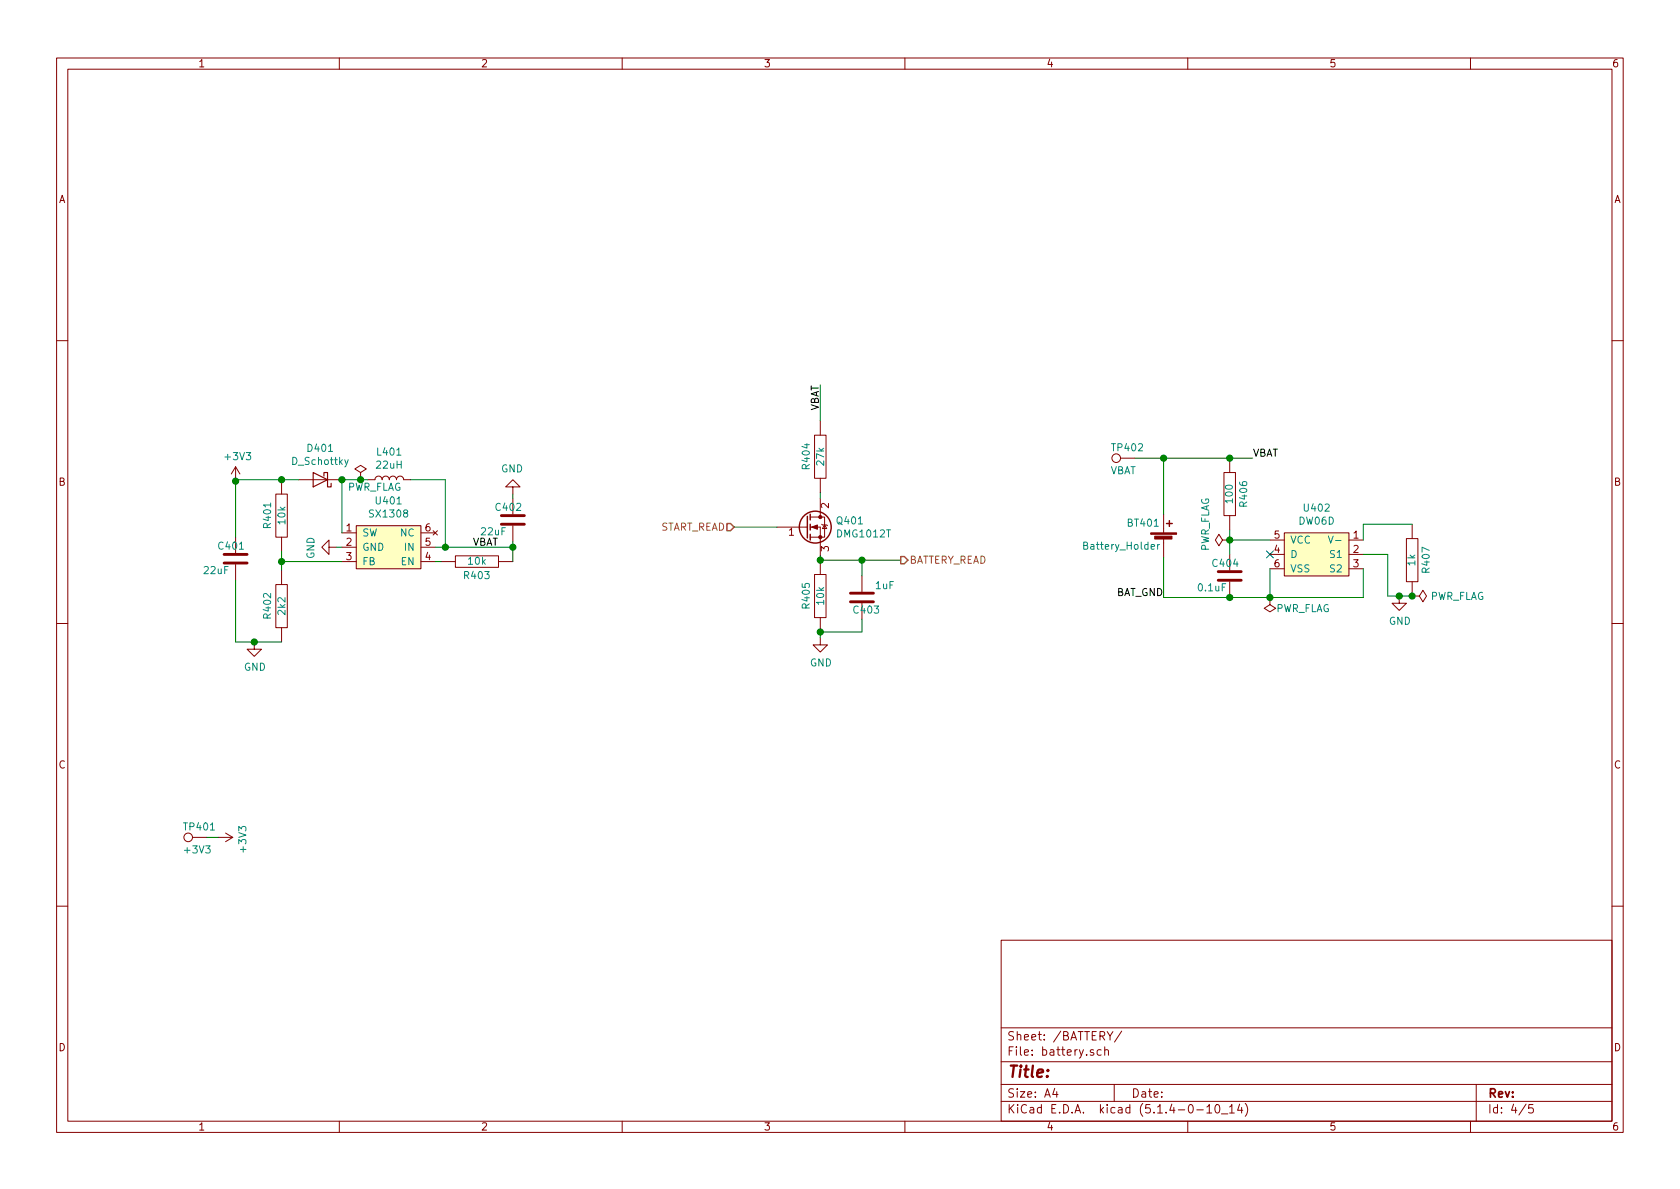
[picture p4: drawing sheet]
EESchema Schematic File Version 4
LIBS:main-board-cache
EELAYER 30 0
EELAYER END
$Descr A4 11693 8268
encoding utf-8
Sheet 4 5
Title ""
Date ""
Rev ""
Comp ""
Comment1 ""
Comment2 ""
Comment3 ""
Comment4 ""
$EndDescr
$Comp
L water-lib:Battery_Holder BT?
U 1 1
P 8100 3770
AR Path="/5DC4E209" Ref="BT?"  Part="1" 
AR Path="/5DC2722E/5DC4E209" Ref="BT401"  Part="1" 
F 0 "BT401" H 7840 3910 50  0000 L CNN
F 1 "Battery_Holder" H 7530 3750 50  0000 L CNN
F 2 "water-lib:Battery-Holder-SMD" V 7930 3830 50  0001 C CNN
F 3 "~" V 8100 3830 50  0001 C CNN
F 4 "https://www.aliexpress.com/wholesale?catId=0&initiative_id=SB_20191008062912&SearchText=battery+holder+18650+smd&switch_new_app=y" H 8100 3770 50  0001 C CNN "Aliexpress"
	1    8100 3770
	1    0    0    -1  
$EndComp
$Comp
L water-lib:DW06D U?
U 1 1
P 9140 3850
AR Path="/5DC4E210" Ref="U?"  Part="1" 
AR Path="/5DC2722E/5DC4E210" Ref="U402"  Part="1" 
F 0 "U402" H 9165 4175 50  0000 C CNN
F 1 "DW06D" H 9165 4084 50  0000 C CNN
F 2 "Package_TO_SOT_SMD:SOT-23-6_Handsoldering" H 9140 3550 50  0001 C CNN
F 3 "https://www.alldatasheet.com/datasheet-pdf/pdf/1143790/FUMAN/DW06D.html" H 9040 3800 50  0001 C CNN
F 4 "C82123" H 9140 3650 50  0001 C CNN "LCSC"
	1    9140 3850
	1    0    0    -1  
$EndComp
$Comp
L pspice:R R?
U 1 1
P 8560 3430
AR Path="/5DC4E217" Ref="R?"  Part="1" 
AR Path="/5DC2722E/5DC4E217" Ref="R406"  Part="1" 
F 0 "R406" V 8460 3430 50  0000 C CNN
F 1 "100" V 8560 3430 50  0000 C CNN
F 2 "Resistor_SMD:R_0805_2012Metric_Pad1.15x1.40mm_HandSolder" H 8560 3430 50  0001 C CNN
F 3 "~" H 8560 3430 50  0001 C CNN
F 4 "C230647" H 8560 3430 50  0001 C CNN "LCSC"
	1    8560 3430
	-1   0    0    1   
$EndComp
$Comp
L Device:C C?
U 1 1
P 8560 4000
AR Path="/5DC4E21E" Ref="C?"  Part="1" 
AR Path="/5DC2722E/5DC4E21E" Ref="C404"  Part="1" 
F 0 "C404" H 8430 4090 50  0000 L CNN
F 1 "0.1uF" H 8330 3920 50  0000 L CNN
F 2 "Capacitor_SMD:C_0805_2012Metric_Pad1.15x1.40mm_HandSolder" H 8598 3850 50  0001 C CNN
F 3 "~" H 8560 4000 50  0001 C CNN
F 4 "C1790" H 8560 4000 50  0001 C CNN "LCSC"
	1    8560 4000
	1    0    0    -1  
$EndComp
Wire Wire Line
	8100 3570 8100 3180
Wire Wire Line
	8100 3180 8560 3180
Wire Wire Line
	8840 3750 8560 3750
Wire Wire Line
	8560 3750 8560 3680
Wire Wire Line
	8560 3850 8560 3750
Connection ~ 8560 3750
Wire Wire Line
	8840 4150 8840 3950
Wire Wire Line
	8100 3870 8100 4150
Wire Wire Line
	8100 4150 8560 4150
Connection ~ 8560 4150
Wire Wire Line
	9490 3950 9490 4150
Wire Wire Line
	9490 4150 8840 4150
Connection ~ 8840 4150
Wire Wire Line
	8560 4150 8840 4150
NoConn ~ 8840 3850
$Comp
L pspice:R R?
U 1 1
P 9830 3890
AR Path="/5DC4E234" Ref="R?"  Part="1" 
AR Path="/5DC2722E/5DC4E234" Ref="R407"  Part="1" 
F 0 "R407" V 9730 3890 50  0000 C CNN
F 1 "1k" V 9830 3890 50  0000 C CNN
F 2 "Resistor_SMD:R_0805_2012Metric_Pad1.15x1.40mm_HandSolder" H 9830 3890 50  0001 C CNN
F 3 "~" H 9830 3890 50  0001 C CNN
F 4 "C79496" H 9830 3890 50  0001 C CNN "LCSC"
	1    9830 3890
	-1   0    0    1   
$EndComp
Wire Wire Line
	9490 3750 9490 3640
Wire Wire Line
	9490 3640 9830 3640
Wire Wire Line
	9490 3850 9660 3850
Wire Wire Line
	9660 3850 9660 4140
Wire Wire Line
	9660 4140 9740 4140
Connection ~ 8560 3180
Text Label 8720 3180 0    50   ~ 0
VBAT
Wire Wire Line
	8560 3180 8720 3180
$Comp
L power:GND #PWR?
U 1 1
P 9740 4140
AR Path="/5DC4E242" Ref="#PWR?"  Part="1" 
AR Path="/5DC2722E/5DC4E242" Ref="#PWR0407"  Part="1" 
F 0 "#PWR0407" H 9740 3890 50  0001 C CNN
F 1 "GND" H 9745 3967 50  0000 C CNN
F 2 "" H 9740 4140 50  0001 C CNN
F 3 "" H 9740 4140 50  0001 C CNN
	1    9740 4140
	1    0    0    -1  
$EndComp
Connection ~ 9740 4140
Wire Wire Line
	9740 4140 9830 4140
$Comp
L power:PWR_FLAG #FLG?
U 1 1
P 9830 4140
AR Path="/5DC4E24A" Ref="#FLG?"  Part="1" 
AR Path="/5DC2722E/5DC4E24A" Ref="#FLG0404"  Part="1" 
F 0 "#FLG0404" H 9830 4215 50  0001 C CNN
F 1 "PWR_FLAG" V 9830 4268 50  0000 L CNN
F 2 "" H 9830 4140 50  0001 C CNN
F 3 "~" H 9830 4140 50  0001 C CNN
	1    9830 4140
	0    1    1    0   
$EndComp
Connection ~ 9830 4140
$Comp
L power:PWR_FLAG #FLG?
U 1 1
P 8560 3750
AR Path="/5DC4E251" Ref="#FLG?"  Part="1" 
AR Path="/5DC2722E/5DC4E251" Ref="#FLG0402"  Part="1" 
F 0 "#FLG0402" H 8560 3825 50  0001 C CNN
F 1 "PWR_FLAG" H 8480 3920 50  0000 L CNN
F 2 "" H 8560 3750 50  0001 C CNN
F 3 "~" H 8560 3750 50  0001 C CNN
	1    8560 3750
	0    -1   -1   0   
$EndComp
$Comp
L power:PWR_FLAG #FLG?
U 1 1
P 8840 4150
AR Path="/5DC4E257" Ref="#FLG?"  Part="1" 
AR Path="/5DC2722E/5DC4E257" Ref="#FLG0403"  Part="1" 
F 0 "#FLG0403" H 8840 4225 50  0001 C CNN
F 1 "PWR_FLAG" H 8420 4230 50  0000 L CNN
F 2 "" H 8840 4150 50  0001 C CNN
F 3 "~" H 8840 4150 50  0001 C CNN
	1    8840 4150
	-1   0    0    1   
$EndComp
$Comp
L Device:Q_NMOS_GDS Q?
U 1 1
P 5610 3660
AR Path="/5DC69A53" Ref="Q?"  Part="1" 
AR Path="/5DC2722E/5DC69A53" Ref="Q401"  Part="1" 
F 0 "Q401" H 5816 3706 50  0000 L CNN
F 1 "DMG1012T" H 5816 3615 50  0000 L CNN
F 2 "water-lib:SOT-523" H 5810 3760 50  0001 C CNN
F 3 "https://datasheet.lcsc.com/szlcsc/Diodes-Incorporated-DMG1012T-7_C20512.pdf" H 5610 3660 50  0001 C CNN
F 4 "C20512" H 5610 3660 50  0001 C CNN "LCSC"
	1    5610 3660
	1    0    0    -1  
$EndComp
$Comp
L pspice:R R?
U 1 1
P 5710 3170
AR Path="/5DC69A5A" Ref="R?"  Part="1" 
AR Path="/5DC2722E/5DC69A5A" Ref="R404"  Part="1" 
F 0 "R404" V 5610 3170 50  0000 C CNN
F 1 "27k" V 5710 3170 50  0000 C CNN
F 2 "Resistor_SMD:R_0805_2012Metric_Pad1.15x1.40mm_HandSolder" H 5710 3170 50  0001 C CNN
F 3 "~" H 5710 3170 50  0001 C CNN
F 4 "C317283" H 5710 3170 50  0001 C CNN "LCSC"
	1    5710 3170
	1    0    0    -1  
$EndComp
Wire Wire Line
	5710 2920 5710 2670
Wire Wire Line
	5710 3420 5710 3460
Text Label 5710 2850 1    50   ~ 0
VBAT
Wire Wire Line
	5410 3660 5110 3660
$Comp
L pspice:R R?
U 1 1
P 5710 4140
AR Path="/5DC69A67" Ref="R?"  Part="1" 
AR Path="/5DC2722E/5DC69A67" Ref="R405"  Part="1" 
F 0 "R405" V 5610 4140 50  0000 C CNN
F 1 "10k" V 5710 4140 50  0000 C CNN
F 2 "Resistor_SMD:R_0805_2012Metric_Pad1.15x1.40mm_HandSolder" H 5710 4140 50  0001 C CNN
F 3 "~" H 5710 4140 50  0001 C CNN
F 4 "C180849" H 5710 4140 50  0001 C CNN "LCSC"
	1    5710 4140
	1    0    0    -1  
$EndComp
$Comp
L power:GND #PWR?
U 1 1
P 5710 4430
AR Path="/5DC69A6D" Ref="#PWR?"  Part="1" 
AR Path="/5DC2722E/5DC69A6D" Ref="#PWR0406"  Part="1" 
F 0 "#PWR0406" H 5710 4180 50  0001 C CNN
F 1 "GND" H 5715 4257 50  0000 C CNN
F 2 "" H 5710 4430 50  0001 C CNN
F 3 "" H 5710 4430 50  0001 C CNN
	1    5710 4430
	1    0    0    -1  
$EndComp
$Comp
L Device:C C?
U 1 1
P 6000 4150
AR Path="/5DC69A74" Ref="C?"  Part="1" 
AR Path="/5DC2722E/5DC69A74" Ref="C403"  Part="1" 
F 0 "C403" H 5870 4240 50  0000 L CNN
F 1 "1uF" H 5770 4070 50  0000 L CNN
F 2 "Capacitor_SMD:C_0805_2012Metric_Pad1.15x1.40mm_HandSolder" H 6038 4000 50  0001 C CNN
F 3 "~" H 6000 4150 50  0001 C CNN
F 4 "C24123" H 6000 4150 50  0001 C CNN "LCSC"
	1    6000 4150
	-1   0    0    1   
$EndComp
Wire Wire Line
	5710 3860 5710 3890
Wire Wire Line
	5710 4390 5710 4430
Wire Wire Line
	5710 3890 6000 3890
Wire Wire Line
	6000 3890 6000 4000
Connection ~ 5710 3890
Wire Wire Line
	6000 4300 6000 4390
Wire Wire Line
	6000 4390 5710 4390
Connection ~ 5710 4390
Wire Wire Line
	6000 3890 6270 3890
Connection ~ 6000 3890
$Comp
L water-lib:SX1308 U?
U 1 1
P 2680 3800
AR Path="/5DCBA03E" Ref="U?"  Part="1" 
AR Path="/5DC2722E/5DCBA03E" Ref="U401"  Part="1" 
F 0 "U401" H 2705 4125 50  0000 C CNN
F 1 "SX1308" H 2705 4034 50  0000 C CNN
F 2 "Package_TO_SOT_SMD:SOT-23-6_Handsoldering" H 2680 3500 50  0001 C CNN
F 3 "https://datasheet.lcsc.com/szlcsc/Shenzhen-Suosemi-Tech-SX1308_C78162.pdf" H 2580 3750 50  0001 C CNN
F 4 "C78162" H 2680 3600 50  0001 C CNN "LCSC"
	1    2680 3800
	1    0    0    -1  
$EndComp
Text Label 3290 3800 0    50   ~ 0
VBAT
$Comp
L pspice:R R?
U 1 1
P 3320 3900
AR Path="/5DCBA046" Ref="R?"  Part="1" 
AR Path="/5DC2722E/5DCBA046" Ref="R403"  Part="1" 
F 0 "R403" V 3220 3900 50  0000 C CNN
F 1 "10k" V 3320 3900 50  0000 C CNN
F 2 "Resistor_SMD:R_0805_2012Metric_Pad1.15x1.40mm_HandSolder" H 3320 3900 50  0001 C CNN
F 3 "~" H 3320 3900 50  0001 C CNN
F 4 "C180849" H 3320 3900 50  0001 C CNN "LCSC"
	1    3320 3900
	0    -1   -1   0   
$EndComp
Wire Wire Line
	3030 3900 3070 3900
Wire Wire Line
	3570 3900 3570 3800
Wire Wire Line
	3030 3800 3100 3800
$Comp
L power:GND #PWR?
U 1 1
P 3570 3430
AR Path="/5DCBA04F" Ref="#PWR?"  Part="1" 
AR Path="/5DC2722E/5DCBA04F" Ref="#PWR0405"  Part="1" 
F 0 "#PWR0405" H 3570 3180 50  0001 C CNN
F 1 "GND" H 3575 3257 50  0000 C CNN
F 2 "" H 3570 3430 50  0001 C CNN
F 3 "" H 3570 3430 50  0001 C CNN
	1    3570 3430
	-1   0    0    1   
$EndComp
$Comp
L Device:C C?
U 1 1
P 3570 3610
AR Path="/5DCBA056" Ref="C?"  Part="1" 
AR Path="/5DC2722E/5DCBA056" Ref="C402"  Part="1" 
F 0 "C402" H 3440 3700 50  0000 L CNN
F 1 "22uF" H 3340 3530 50  0000 L CNN
F 2 "Capacitor_SMD:C_1206_3216Metric_Pad1.42x1.75mm_HandSolder" H 3608 3460 50  0001 C CNN
F 3 "https://datasheet.lcsc.com/szlcsc/Samsung-Electro-Mechanics-CL31B226KPHNNNE_C87996.pdf" H 3570 3610 50  0001 C CNN
F 4 "C87996" H 3570 3610 50  0001 C CNN "LCSC"
	1    3570 3610
	1    0    0    -1  
$EndComp
Wire Wire Line
	3570 3800 3570 3760
Connection ~ 3570 3800
Wire Wire Line
	3570 3460 3570 3430
$Comp
L power:GND #PWR?
U 1 1
P 2340 3800
AR Path="/5DCBA05F" Ref="#PWR?"  Part="1" 
AR Path="/5DC2722E/5DCBA05F" Ref="#PWR0404"  Part="1" 
F 0 "#PWR0404" H 2340 3550 50  0001 C CNN
F 1 "GND" H 2345 3627 50  0000 C CNN
F 2 "" H 2340 3800 50  0001 C CNN
F 3 "" H 2340 3800 50  0001 C CNN
	1    2340 3800
	0    1    1    0   
$EndComp
Wire Wire Line
	2340 3800 2380 3800
$Comp
L Device:L L?
U 1 1
P 2710 3330
AR Path="/5DCBA067" Ref="L?"  Part="1" 
AR Path="/5DC2722E/5DCBA067" Ref="L401"  Part="1" 
F 0 "L401" V 2900 3330 50  0000 C CNN
F 1 "22uH" V 2809 3330 50  0000 C CNN
F 2 "Inductor_SMD:L_Bourns-SRN6028" H 2710 3330 50  0001 C CNN
F 3 "https://datasheet.lcsc.com/szlcsc/ShunXiang-Connaught-Elec-SMNR6028-220MT_C266430.pdf" H 2710 3330 50  0001 C CNN
F 4 "C266430" H 2710 3330 50  0001 C CNN "LCSC"
	1    2710 3330
	0    -1   -1   0   
$EndComp
Wire Wire Line
	2860 3330 3100 3330
Wire Wire Line
	3100 3330 3100 3800
Connection ~ 3100 3800
Wire Wire Line
	3100 3800 3570 3800
Wire Wire Line
	2560 3330 2510 3330
Wire Wire Line
	2380 3330 2380 3700
Wire Wire Line
	2380 3900 1960 3900
$Comp
L pspice:R R?
U 1 1
P 1960 3580
AR Path="/5DCBA075" Ref="R?"  Part="1" 
AR Path="/5DC2722E/5DCBA075" Ref="R401"  Part="1" 
F 0 "R401" V 1860 3580 50  0000 C CNN
F 1 "10k" V 1960 3580 50  0000 C CNN
F 2 "Resistor_SMD:R_0805_2012Metric_Pad1.15x1.40mm_HandSolder" H 1960 3580 50  0001 C CNN
F 3 "~" H 1960 3580 50  0001 C CNN
F 4 "C180849" H 1960 3580 50  0001 C CNN "LCSC"
	1    1960 3580
	1    0    0    -1  
$EndComp
$Comp
L pspice:R R?
U 1 1
P 1960 4210
AR Path="/5DCBA07C" Ref="R?"  Part="1" 
AR Path="/5DC2722E/5DCBA07C" Ref="R402"  Part="1" 
F 0 "R402" V 1860 4210 50  0000 C CNN
F 1 "2k2" V 1960 4210 50  0000 C CNN
F 2 "Resistor_SMD:R_0805_2012Metric_Pad1.15x1.40mm_HandSolder" H 1960 4210 50  0001 C CNN
F 3 "~" H 1960 4210 50  0001 C CNN
F 4 "C203855" H 1960 4210 50  0001 C CNN "LCSC"
	1    1960 4210
	1    0    0    -1  
$EndComp
$Comp
L Device:C C?
U 1 1
P 1640 3880
AR Path="/5DCBA083" Ref="C?"  Part="1" 
AR Path="/5DC2722E/5DCBA083" Ref="C401"  Part="1" 
F 0 "C401" H 1510 3970 50  0000 L CNN
F 1 "22uF" H 1410 3800 50  0000 L CNN
F 2 "Capacitor_SMD:C_1206_3216Metric_Pad1.42x1.75mm_HandSolder" H 1678 3730 50  0001 C CNN
F 3 "https://datasheet.lcsc.com/szlcsc/Samsung-Electro-Mechanics-CL31B226KPHNNNE_C87996.pdf" H 1640 3880 50  0001 C CNN
F 4 "C87996" H 1640 3880 50  0001 C CNN "LCSC"
	1    1640 3880
	1    0    0    -1  
$EndComp
Wire Wire Line
	1960 3830 1960 3900
Connection ~ 1960 3900
Wire Wire Line
	1960 3900 1960 3960
Wire Wire Line
	1640 4030 1640 4460
Wire Wire Line
	1640 4460 1770 4460
$Comp
L power:GND #PWR?
U 1 1
P 1770 4460
AR Path="/5DCBA08E" Ref="#PWR?"  Part="1" 
AR Path="/5DC2722E/5DCBA08E" Ref="#PWR0403"  Part="1" 
F 0 "#PWR0403" H 1770 4210 50  0001 C CNN
F 1 "GND" H 1775 4287 50  0000 C CNN
F 2 "" H 1770 4460 50  0001 C CNN
F 3 "" H 1770 4460 50  0001 C CNN
	1    1770 4460
	1    0    0    -1  
$EndComp
Connection ~ 1770 4460
Wire Wire Line
	1770 4460 1960 4460
Wire Wire Line
	1640 3330 1960 3330
Connection ~ 2380 3330
Wire Wire Line
	1960 3330 2080 3330
Connection ~ 1960 3330
$Comp
L Device:D_Schottky D?
U 1 1
P 2230 3330
AR Path="/5DCBA09B" Ref="D?"  Part="1" 
AR Path="/5DC2722E/5DCBA09B" Ref="D401"  Part="1" 
F 0 "D401" H 2230 3114 50  0000 C CNN
F 1 "D_Schottky" H 2230 3205 50  0000 C CNN
F 2 "Diode_SMD:D_SMA_Handsoldering" H 2230 3330 50  0001 C CNN
F 3 "https://datasheet.lcsc.com/szlcsc/ON-Semicon-ON-MBRA210ET3G_C274651.pdf" H 2230 3330 50  0001 C CNN
F 4 "C274651" H 2230 3330 50  0001 C CNN "LCSC"
	1    2230 3330
	-1   0    0    1   
$EndComp
$Comp
L power:+3V3 #PWR?
U 1 1
P 1640 3340
AR Path="/5DCBA0A1" Ref="#PWR?"  Part="1" 
AR Path="/5DC2722E/5DCBA0A1" Ref="#PWR0402"  Part="1" 
F 0 "#PWR0402" H 1640 3190 50  0001 C CNN
F 1 "+3V3" H 1655 3513 50  0000 C CNN
F 2 "" H 1640 3340 50  0001 C CNN
F 3 "" H 1640 3340 50  0001 C CNN
	1    1640 3340
	1    0    0    -1  
$EndComp
Connection ~ 1640 3340
Wire Wire Line
	1640 3340 1640 3330
$Comp
L power:PWR_FLAG #FLG?
U 1 1
P 2510 3330
AR Path="/5DCBA0A9" Ref="#FLG?"  Part="1" 
AR Path="/5DC2722E/5DCBA0A9" Ref="#FLG0401"  Part="1" 
F 0 "#FLG0401" H 2510 3405 50  0001 C CNN
F 1 "PWR_FLAG" H 2420 3280 50  0000 L CNN
F 2 "" H 2510 3330 50  0001 C CNN
F 3 "~" H 2510 3330 50  0001 C CNN
	1    2510 3330
	1    0    0    -1  
$EndComp
Connection ~ 2510 3330
Wire Wire Line
	2510 3330 2380 3330
Wire Wire Line
	1640 3340 1640 3730
Text HLabel 5110 3660 0    50   Input ~ 0
START_READ
Text HLabel 6270 3890 2    50   Output ~ 0
BATTERY_READ
Text Label 8100 4150 2    50   ~ 0
BAT_GND
$Comp
L Connector:TestPoint TP?
U 1 1
P 7900 3180
AR Path="/5DA11FCB" Ref="TP?"  Part="1" 
AR Path="/5DC2722E/5DA11FCB" Ref="TP402"  Part="1" 
F 0 "TP402" V 7970 3350 50  0000 R CNN
F 1 "VBAT" V 7810 3350 50  0000 R CNN
F 2 "TestPoint:TestPoint_Pad_D1.0mm" H 8100 3180 50  0001 C CNN
F 3 "~" H 8100 3180 50  0001 C CNN
	1    7900 3180
	0    -1   -1   0   
$EndComp
Wire Wire Line
	7900 3180 8100 3180
Connection ~ 8100 3180
$Comp
L Connector:TestPoint TP?
U 1 1
P 1440 5820
AR Path="/5DAA5DC6" Ref="TP?"  Part="1" 
AR Path="/5DC2722E/5DAA5DC6" Ref="TP401"  Part="1" 
F 0 "TP401" V 1510 5990 50  0000 R CNN
F 1 "+3V3" V 1350 5990 50  0000 R CNN
F 2 "TestPoint:TestPoint_Pad_D1.0mm" H 1640 5820 50  0001 C CNN
F 3 "~" H 1640 5820 50  0001 C CNN
	1    1440 5820
	0    -1   -1   0   
$EndComp
$Comp
L power:+3V3 #PWR?
U 1 1
P 1520 5820
AR Path="/5DAA5DCC" Ref="#PWR?"  Part="1" 
AR Path="/5DC2722E/5DAA5DCC" Ref="#PWR0401"  Part="1" 
F 0 "#PWR0401" H 1520 5670 50  0001 C CNN
F 1 "+3V3" H 1535 5993 50  0000 C CNN
F 2 "" H 1520 5820 50  0001 C CNN
F 3 "" H 1520 5820 50  0001 C CNN
	1    1520 5820
	0    1    1    0   
$EndComp
Wire Wire Line
	1440 5820 1520 5820
$EndSCHEMATC
